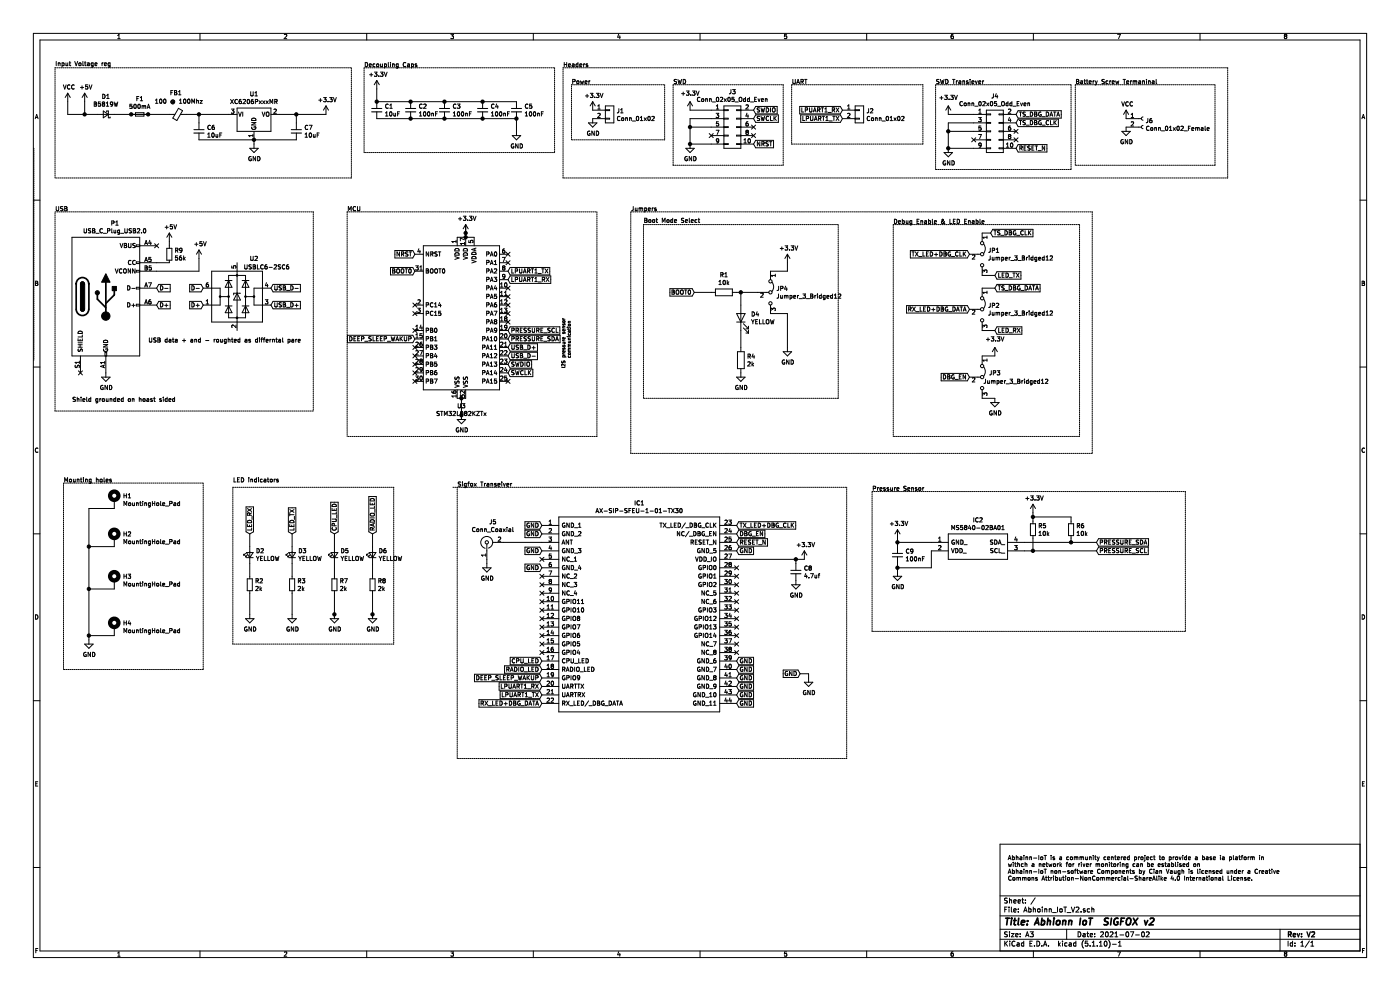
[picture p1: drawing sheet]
EESchema Schematic File Version 4
EELAYER 30 0
EELAYER END
$Descr A3 16535 11693
encoding utf-8
Sheet 1 1
Title "Abhionn IoT  SIGFOX v2"
Date "2021-07-02"
Rev "V2"
Comp ""
Comment1 ""
Comment2 ""
Comment3 ""
Comment4 ""
$EndDescr
Text GLabel 8200 3450 0    50   Input ~ 0
BOOT0
Wire Wire Line
	8700 3450 8750 3450
Wire Wire Line
	8200 3450 8400 3450
Wire Wire Line
	8750 3600 8750 3450
Connection ~ 8750 3450
Wire Wire Line
	8750 4100 8750 3900
$Comp
L power:GND #PWR0104
U 1 1
P 9300 4100
F 0 "#PWR0104" H 9300 3850 50  0001 C CNN
F 1 "GND" H 9305 3927 50  0000 C CNN
F 2 "" H 9300 4100 50  0001 C CNN
F 3 "" H 9300 4100 50  0001 C CNN
	1    9300 4100
	1    0    0    -1  
$EndComp
$Comp
L power:GND #PWR0105
U 1 1
P 8750 4400
F 0 "#PWR0105" H 8750 4150 50  0001 C CNN
F 1 "GND" H 8755 4227 50  0000 C CNN
F 2 "" H 8750 4400 50  0001 C CNN
F 3 "" H 8750 4400 50  0001 C CNN
	1    8750 4400
	1    0    0    -1  
$EndComp
$Comp
L power:+3.3V #PWR0106
U 1 1
P 9300 3100
F 0 "#PWR0106" H 9300 2950 50  0001 C CNN
F 1 "+3.3V" H 9315 3273 50  0000 C CNN
F 2 "" H 9300 3100 50  0001 C CNN
F 3 "" H 9300 3100 50  0001 C CNN
	1    9300 3100
	1    0    0    -1  
$EndComp
Wire Wire Line
	9100 3200 9300 3200
Wire Wire Line
	9300 3200 9300 3100
Wire Wire Line
	9300 3700 9300 4100
Wire Notes Line
	7600 2650 9900 2650
Wire Notes Line
	9900 2650 9900 4700
Wire Notes Line
	9900 4700 7600 4700
Wire Notes Line
	7600 4700 7600 2650
Text Notes 7600 2800 0    50   ~ 0
Boot Mode Select \n\n \n
$Comp
L power:GND #PWR0113
U 1 1
P 1050 7550
F 0 "#PWR0113" H 1050 7300 50  0001 C CNN
F 1 "GND" H 1055 7377 50  0000 C CNN
F 2 "" H 1050 7550 50  0001 C CNN
F 3 "" H 1050 7550 50  0001 C CNN
	1    1050 7550
	1    0    0    -1  
$EndComp
Wire Wire Line
	1350 6000 1050 6000
Wire Wire Line
	1050 6000 1050 6450
Wire Wire Line
	1350 6450 1050 6450
Connection ~ 1050 6450
Wire Wire Line
	1050 6450 1050 6950
Wire Wire Line
	1350 6950 1050 6950
Connection ~ 1050 6950
Wire Wire Line
	1050 6950 1050 7500
Wire Wire Line
	1350 7500 1050 7500
Connection ~ 1050 7500
Wire Wire Line
	1050 7500 1050 7550
Wire Notes Line
	2400 5700 2400 7900
Wire Notes Line
	2400 7900 750  7900
Wire Notes Line
	750  7900 750  5700
Wire Notes Line
	750  5700 2400 5700
Text Notes 750  5700 0    50   ~ 0
Mounting holes \n
Text GLabel 12950 6500 2    50   Input ~ 0
PRESSURE_SCL
Text GLabel 12950 6400 2    50   Input ~ 0
PRESSURE_SDA
$Comp
L power:+3.3V #PWR0116
U 1 1
P 10600 6350
F 0 "#PWR0116" H 10600 6200 50  0001 C CNN
F 1 "+3.3V" H 10615 6523 50  0000 C CNN
F 2 "" H 10600 6350 50  0001 C CNN
F 3 "" H 10600 6350 50  0001 C CNN
	1    10600 6350
	1    0    0    -1  
$EndComp
$Comp
L power:GND #PWR0117
U 1 1
P 10600 6750
F 0 "#PWR0117" H 10600 6500 50  0001 C CNN
F 1 "GND" H 10605 6577 50  0000 C CNN
F 2 "" H 10600 6750 50  0001 C CNN
F 3 "" H 10600 6750 50  0001 C CNN
	1    10600 6750
	1    0    0    -1  
$EndComp
Wire Wire Line
	11000 6400 10600 6400
Wire Wire Line
	10600 6400 10600 6450
Wire Wire Line
	10600 6350 10600 6400
Connection ~ 10600 6400
Wire Wire Line
	10600 6650 10600 6700
Wire Wire Line
	11000 6500 11000 6700
Wire Wire Line
	11000 6700 10600 6700
Connection ~ 10600 6700
Wire Wire Line
	10600 6700 10600 6750
$Comp
L power:+3.3V #PWR0118
U 1 1
P 12200 6050
F 0 "#PWR0118" H 12200 5900 50  0001 C CNN
F 1 "+3.3V" H 12215 6223 50  0000 C CNN
F 2 "" H 12200 6050 50  0001 C CNN
F 3 "" H 12200 6050 50  0001 C CNN
	1    12200 6050
	1    0    0    -1  
$EndComp
Wire Wire Line
	12950 6500 12200 6500
Wire Wire Line
	12950 6400 12650 6400
Wire Wire Line
	12200 6150 12200 6100
Wire Wire Line
	12650 6150 12650 6100
Wire Wire Line
	12650 6100 12200 6100
Connection ~ 12200 6100
Wire Wire Line
	12200 6100 12200 6050
Wire Wire Line
	12200 6500 12200 6350
Connection ~ 12200 6500
Wire Wire Line
	12200 6500 12100 6500
Wire Wire Line
	12650 6400 12650 6350
Connection ~ 12650 6400
Wire Wire Line
	12650 6400 12100 6400
Text Notes 10550 2650 0    50   ~ 0
Debug Enable & LED Enable \n
$Comp
L power:+3.3V #PWR0121
U 1 1
P 11200 1350
F 0 "#PWR0121" H 11200 1200 50  0001 C CNN
F 1 "+3.3V" H 11200 1550 50  0000 C CNN
F 2 "" H 11200 1350 50  0001 C CNN
F 3 "" H 11200 1350 50  0001 C CNN
	1    11200 1350
	1    0    0    -1  
$EndComp
Text GLabel 11450 3000 0    50   Input ~ 0
TX_LED+DBG_CLK
Text GLabel 11450 3650 0    50   Input ~ 0
RX_LED+DBG_DATA
Wire Wire Line
	11500 1450 11200 1450
Wire Wire Line
	11500 1350 11200 1350
Text GLabel 11700 2750 2    50   Input ~ 0
TS_DBG_CLK
Text GLabel 12000 1450 2    50   Input ~ 0
TS_DBG_CLK
Text GLabel 11750 3400 2    50   Input ~ 0
TS_DBG_DATA
Text GLabel 12000 1350 2    50   Input ~ 0
TS_DBG_DATA
Text GLabel 11750 3900 2    50   Input ~ 0
LED_RX
$Comp
L power:GND #PWR0124
U 1 1
P 2950 7250
F 0 "#PWR0124" H 2950 7000 50  0001 C CNN
F 1 "GND" H 2955 7077 50  0000 C CNN
F 2 "" H 2950 7250 50  0001 C CNN
F 3 "" H 2950 7250 50  0001 C CNN
	1    2950 7250
	1    0    0    -1  
$EndComp
$Comp
L power:GND #PWR0125
U 1 1
P 3450 7250
F 0 "#PWR0125" H 3450 7000 50  0001 C CNN
F 1 "GND" H 3455 7077 50  0000 C CNN
F 2 "" H 3450 7250 50  0001 C CNN
F 3 "" H 3450 7250 50  0001 C CNN
	1    3450 7250
	1    0    0    -1  
$EndComp
Text GLabel 11750 3250 2    50   Input ~ 0
LED_TX
Text GLabel 2950 6300 1    50   Input ~ 0
LED_RX
Wire Wire Line
	2950 6300 2950 6450
Wire Wire Line
	2950 6650 2950 6800
Wire Wire Line
	2950 7000 2950 7250
Wire Wire Line
	3450 7000 3450 7250
Wire Wire Line
	3450 6300 3450 6450
Wire Wire Line
	3450 6650 3450 6800
Text GLabel 3950 6300 1    50   Input ~ 0
CPU_LED
Text GLabel 4400 6300 1    50   Input ~ 0
RADIO_LED
$Comp
L power:GND #PWR0126
U 1 1
P 3950 7250
F 0 "#PWR0126" H 3950 7000 50  0001 C CNN
F 1 "GND" H 3955 7077 50  0000 C CNN
F 2 "" H 3950 7250 50  0001 C CNN
F 3 "" H 3950 7250 50  0001 C CNN
	1    3950 7250
	1    0    0    -1  
$EndComp
$Comp
L power:GND #PWR0127
U 1 1
P 4400 7250
F 0 "#PWR0127" H 4400 7000 50  0001 C CNN
F 1 "GND" H 4405 7077 50  0000 C CNN
F 2 "" H 4400 7250 50  0001 C CNN
F 3 "" H 4400 7250 50  0001 C CNN
	1    4400 7250
	1    0    0    -1  
$EndComp
Wire Wire Line
	3950 6300 3950 6450
Wire Wire Line
	3950 6650 3950 6800
Wire Wire Line
	3950 7000 3950 7250
Wire Wire Line
	4400 7000 4400 7250
Wire Wire Line
	4400 6650 4400 6800
Wire Wire Line
	4400 6300 4400 6450
Connection ~ 3950 7250
Wire Wire Line
	3950 7250 3950 7300
Connection ~ 4400 7250
Wire Wire Line
	4400 7250 4400 7300
Text GLabel 3450 6300 1    50   Input ~ 0
LED_TX
$Comp
L power:VCC #PWR0128
U 1 1
P 13300 1400
F 0 "#PWR0128" H 13300 1250 50  0001 C CNN
F 1 "VCC" H 13315 1573 50  0000 C CNN
F 2 "" H 13300 1400 50  0001 C CNN
F 3 "" H 13300 1400 50  0001 C CNN
	1    13300 1400
	1    0    0    -1  
$EndComp
$Comp
L power:GND #PWR0129
U 1 1
P 13300 1500
F 0 "#PWR0129" H 13300 1250 50  0001 C CNN
F 1 "GND" H 13305 1327 50  0000 C CNN
F 2 "" H 13300 1500 50  0001 C CNN
F 3 "" H 13300 1500 50  0001 C CNN
	1    13300 1500
	1    0    0    -1  
$EndComp
Wire Notes Line
	4650 7600 2750 7600
Wire Notes Line
	2750 7600 2750 5750
Wire Notes Line
	11050 1000 12650 1000
Wire Notes Line
	12650 2000 11050 2000
Wire Notes Line
	14350 1000 14350 1950
Wire Notes Line
	14350 1950 12700 1950
Wire Notes Line
	12700 1950 12700 1000
Wire Notes Line
	12700 1000 14350 1000
Text Notes 11050 1000 0    50   ~ 0
SWD Transiever\n
Text Notes 11900 10400 0    50   ~ 0
\nAbhainn-IoT is a community centered project to provide a base ia platform in\nwithch a network for river monitoring can be establised on \nAbhainn-IoT non-software Components by Cian Vaugh is licensed under a Creative \nCommons Attribution-NonCommercial-ShareAlike 4.0 International License.
Text GLabel 11450 4450 0    50   Input ~ 0
DBG_EN
$Comp
L power:GND #PWR0122
U 1 1
P 11750 4700
F 0 "#PWR0122" H 11750 4450 50  0001 C CNN
F 1 "GND" H 11755 4527 50  0000 C CNN
F 2 "" H 11750 4700 50  0001 C CNN
F 3 "" H 11750 4700 50  0001 C CNN
	1    11750 4700
	1    0    0    -1  
$EndComp
$Comp
L power:+3.3V #PWR0123
U 1 1
P 11750 4200
F 0 "#PWR0123" H 11750 4050 50  0001 C CNN
F 1 "+3.3V" H 11750 4400 50  0000 C CNN
F 2 "" H 11750 4200 50  0001 C CNN
F 3 "" H 11750 4200 50  0001 C CNN
	1    11750 4200
	1    0    0    -1  
$EndComp
Wire Wire Line
	11600 4200 11750 4200
Wire Wire Line
	11600 4700 11750 4700
Wire Wire Line
	11600 3900 11750 3900
Wire Wire Line
	11600 3400 11750 3400
Wire Wire Line
	11600 3250 11750 3250
$Comp
L Jumper:Jumper_3_Bridged12 JP3
U 1 1
P 11600 4450
F 0 "JP3" V 11550 4600 50  0000 C CNN
F 1 "Jumper_3_Bridged12" V 11650 4850 50  0000 C CNN
F 2 "Connector_PinSocket_2.00mm:PinSocket_1x03_P2.00mm_Vertical" H 11600 4450 50  0001 C CNN
F 3 "~" H 11600 4450 50  0001 C CNN
	1    11600 4450
	0    1    1    0   
$EndComp
$Comp
L Jumper:Jumper_3_Bridged12 JP2
U 1 1
P 11600 3650
F 0 "JP2" V 11554 3717 50  0000 L CNN
F 1 "Jumper_3_Bridged12" V 11645 3717 50  0000 L CNN
F 2 "Connector_PinSocket_2.00mm:PinSocket_1x03_P2.00mm_Vertical" H 11600 3650 50  0001 C CNN
F 3 "~" H 11600 3650 50  0001 C CNN
	1    11600 3650
	0    1    1    0   
$EndComp
$Comp
L Jumper:Jumper_3_Bridged12 JP1
U 1 1
P 11600 3000
F 0 "JP1" V 11554 3067 50  0000 L CNN
F 1 "Jumper_3_Bridged12" V 11645 3067 50  0000 L CNN
F 2 "Connector_PinSocket_2.00mm:PinSocket_1x03_P2.00mm_Vertical" H 11600 3000 50  0001 C CNN
F 3 "~" H 11600 3000 50  0001 C CNN
	1    11600 3000
	0    1    1    0   
$EndComp
$Comp
L Connector:Conn_01x02_Female J6
U 1 1
P 13500 1400
F 0 "J6" H 13528 1376 50  0000 L CNN
F 1 "Conn_01x02_Female" H 13528 1285 50  0000 L CNN
F 2 "TerminalBlock_Phoenix:TerminalBlock_Phoenix_MKDS-1,5-2_1x02_P5.00mm_Horizontal" H 13500 1400 50  0001 C CNN
F 3 "~" H 13500 1400 50  0001 C CNN
	1    13500 1400
	1    0    0    -1  
$EndComp
$Comp
L Device:LED_Small D6
U 1 1
P 4400 6550
F 0 "D6" V 4446 6480 50  0000 R CNN
F 1 "YELLOW" V 4355 6480 50  0000 R CNN
F 2 "LED_SMD:LED_0805_2012Metric_Castellated" V 4400 6550 50  0001 C CNN
F 3 "~" V 4400 6550 50  0001 C CNN
F 4 "C2296" H 4400 6550 50  0001 C CNN "LCSC Part #"
	1    4400 6550
	0    -1   -1   0   
$EndComp
$Comp
L Device:R_Small R8
U 1 1
P 4400 6900
F 0 "R8" H 4459 6946 50  0000 L CNN
F 1 "2k" H 4459 6855 50  0000 L CNN
F 2 "Resistor_SMD:R_0805_2012Metric_Pad1.20x1.40mm_HandSolder" H 4400 6900 50  0001 C CNN
F 3 "~" H 4400 6900 50  0001 C CNN
F 4 "C17604" H 4400 6900 50  0001 C CNN "LCSC Part #"
	1    4400 6900
	1    0    0    -1  
$EndComp
$Comp
L Device:R_Small R7
U 1 1
P 3950 6900
F 0 "R7" H 4009 6946 50  0000 L CNN
F 1 "2k" H 4009 6855 50  0000 L CNN
F 2 "Resistor_SMD:R_0805_2012Metric_Pad1.20x1.40mm_HandSolder" H 3950 6900 50  0001 C CNN
F 3 "~" H 3950 6900 50  0001 C CNN
F 4 "C17604" H 3950 6900 50  0001 C CNN "LCSC Part #"
	1    3950 6900
	1    0    0    -1  
$EndComp
$Comp
L Device:LED_Small D5
U 1 1
P 3950 6550
F 0 "D5" V 3996 6480 50  0000 R CNN
F 1 "YELLOW" V 3905 6480 50  0000 R CNN
F 2 "LED_SMD:LED_0805_2012Metric_Castellated" V 3950 6550 50  0001 C CNN
F 3 "~" V 3950 6550 50  0001 C CNN
F 4 "C2296" H 3950 6550 50  0001 C CNN "LCSC Part #"
	1    3950 6550
	0    -1   -1   0   
$EndComp
$Comp
L Device:LED_Small D3
U 1 1
P 3450 6550
F 0 "D3" V 3496 6480 50  0000 R CNN
F 1 "YELLOW" V 3405 6480 50  0000 R CNN
F 2 "LED_SMD:LED_0805_2012Metric_Castellated" V 3450 6550 50  0001 C CNN
F 3 "~" V 3450 6550 50  0001 C CNN
F 4 "C2296" H 3450 6550 50  0001 C CNN "LCSC Part #"
	1    3450 6550
	0    -1   -1   0   
$EndComp
$Comp
L Device:R_Small R3
U 1 1
P 3450 6900
F 0 "R3" H 3509 6946 50  0000 L CNN
F 1 "2k" H 3509 6855 50  0000 L CNN
F 2 "Resistor_SMD:R_0805_2012Metric_Pad1.20x1.40mm_HandSolder" H 3450 6900 50  0001 C CNN
F 3 "~" H 3450 6900 50  0001 C CNN
F 4 "C17604" H 3450 6900 50  0001 C CNN "LCSC Part #"
	1    3450 6900
	1    0    0    -1  
$EndComp
$Comp
L Device:R_Small R2
U 1 1
P 2950 6900
F 0 "R2" H 3009 6946 50  0000 L CNN
F 1 "2k" H 3009 6855 50  0000 L CNN
F 2 "Resistor_SMD:R_0805_2012Metric_Pad1.20x1.40mm_HandSolder" H 2950 6900 50  0001 C CNN
F 3 "~" H 2950 6900 50  0001 C CNN
F 4 "C17604" H 2950 6900 50  0001 C CNN "LCSC Part #"
	1    2950 6900
	1    0    0    -1  
$EndComp
$Comp
L Device:LED_Small D2
U 1 1
P 2950 6550
F 0 "D2" V 2996 6480 50  0000 R CNN
F 1 "YELLOW" V 2905 6480 50  0000 R CNN
F 2 "LED_SMD:LED_0805_2012Metric_Castellated" V 2950 6550 50  0001 C CNN
F 3 "~" V 2950 6550 50  0001 C CNN
F 4 "C2296" H 2950 6550 50  0001 C CNN "LCSC Part #"
	1    2950 6550
	0    -1   -1   0   
$EndComp
$Comp
L Device:R_Small R6
U 1 1
P 12650 6250
F 0 "R6" H 12709 6296 50  0000 L CNN
F 1 "10k" H 12709 6205 50  0000 L CNN
F 2 "Resistor_SMD:R_0805_2012Metric_Pad1.20x1.40mm_HandSolder" H 12650 6250 50  0001 C CNN
F 3 "~" H 12650 6250 50  0001 C CNN
F 4 "C17414" H 12650 6250 50  0001 C CNN "LCSC Part #"
	1    12650 6250
	1    0    0    -1  
$EndComp
$Comp
L Device:R_Small R5
U 1 1
P 12200 6250
F 0 "R5" H 12259 6296 50  0000 L CNN
F 1 "10k" H 12259 6205 50  0000 L CNN
F 2 "Resistor_SMD:R_0805_2012Metric_Pad1.20x1.40mm_HandSolder" H 12200 6250 50  0001 C CNN
F 3 "~" H 12200 6250 50  0001 C CNN
F 4 "C17414" H 12200 6250 50  0001 C CNN "LCSC Part #"
	1    12200 6250
	1    0    0    -1  
$EndComp
$Comp
L Device:C_Small C9
U 1 1
P 10600 6550
F 0 "C9" H 10692 6596 50  0000 L CNN
F 1 "100nF" H 10692 6505 50  0000 L CNN
F 2 "Capacitor_SMD:C_0603_1608Metric_Pad1.08x0.95mm_HandSolder" H 10600 6550 50  0001 C CNN
F 3 "~" H 10600 6550 50  0001 C CNN
F 4 "C14663" H 10600 6550 50  0001 C CNN "LCSC Part #"
	1    10600 6550
	1    0    0    -1  
$EndComp
$Comp
L Abhoinn_IoT_V2-rescue:MS5840-02BA01-SamacSys_Parts IC2
U 1 1
P 11000 6400
F 0 "IC2" H 11550 6665 50  0000 C CNN
F 1 "MS5840-02BA01" H 11550 6574 50  0000 C CNN
F 2 "SamacSys_Parts:MS584002BA01" H 11950 6500 50  0001 L CNN
F 3 "" H 11950 6400 50  0001 L CNN
F 4 "Board Mount Pressure Sensors LP PRESS SENSOR T&R" H 11950 6300 50  0001 L CNN "Description"
F 5 "1.7" H 11950 6200 50  0001 L CNN "Height"
F 6 "824-MS5840-02BA01" H 11950 6100 50  0001 L CNN "Mouser Part Number"
F 7 "https://www.mouser.co.uk/ProductDetail/Measurement-Specialties/MS5840-02BA01?qs=gZXFycFWdAN7%252BD1H1Y3uGA%3D%3D" H 11950 6000 50  0001 L CNN "Mouser Price/Stock"
F 8 "TE Connectivity" H 11950 5900 50  0001 L CNN "Manufacturer_Name"
F 9 "MS5840-02BA01" H 11950 5800 50  0001 L CNN "Manufacturer_Part_Number"
	1    11000 6400
	1    0    0    -1  
$EndComp
$Comp
L Mechanical:MountingHole_Pad H4
U 1 1
P 1350 7400
F 0 "H4" H 1450 7449 50  0000 L CNN
F 1 "MountingHole_Pad" H 1450 7358 50  0000 L CNN
F 2 "MountingHole:MountingHole_3.2mm_M3_Pad_Via" H 1350 7400 50  0001 C CNN
F 3 "~" H 1350 7400 50  0001 C CNN
	1    1350 7400
	1    0    0    -1  
$EndComp
$Comp
L Mechanical:MountingHole_Pad H3
U 1 1
P 1350 6850
F 0 "H3" H 1450 6899 50  0000 L CNN
F 1 "MountingHole_Pad" H 1450 6808 50  0000 L CNN
F 2 "MountingHole:MountingHole_3.2mm_M3_Pad_Via" H 1350 6850 50  0001 C CNN
F 3 "~" H 1350 6850 50  0001 C CNN
	1    1350 6850
	1    0    0    -1  
$EndComp
$Comp
L Mechanical:MountingHole_Pad H2
U 1 1
P 1350 6350
F 0 "H2" H 1450 6399 50  0000 L CNN
F 1 "MountingHole_Pad" H 1450 6308 50  0000 L CNN
F 2 "MountingHole:MountingHole_3.2mm_M3_Pad_Via" H 1350 6350 50  0001 C CNN
F 3 "~" H 1350 6350 50  0001 C CNN
	1    1350 6350
	1    0    0    -1  
$EndComp
$Comp
L Mechanical:MountingHole_Pad H1
U 1 1
P 1350 5900
F 0 "H1" H 1450 5949 50  0000 L CNN
F 1 "MountingHole_Pad" H 1450 5858 50  0000 L CNN
F 2 "MountingHole:MountingHole_3.2mm_M3_Pad_Via" H 1350 5900 50  0001 C CNN
F 3 "~" H 1350 5900 50  0001 C CNN
	1    1350 5900
	1    0    0    -1  
$EndComp
$Comp
L Device:LED D4
U 1 1
P 8750 3750
F 0 "D4" V 8789 3632 50  0000 R CNN
F 1 "YELLOW" V 8698 3632 50  0000 R CNN
F 2 "LED_SMD:LED_0805_2012Metric_Castellated" H 8750 3750 50  0001 C CNN
F 3 "~" H 8750 3750 50  0001 C CNN
F 4 "C2296" H 8750 3750 50  0001 C CNN "LCSC Part #"
	1    8750 3750
	0    -1   -1   0   
$EndComp
$Comp
L Device:R R4
U 1 1
P 8750 4250
F 0 "R4" H 8820 4296 50  0000 L CNN
F 1 "2k" H 8820 4205 50  0000 L CNN
F 2 "Resistor_SMD:R_0805_2012Metric_Pad1.20x1.40mm_HandSolder" V 8680 4250 50  0001 C CNN
F 3 "~" H 8750 4250 50  0001 C CNN
F 4 "C17604" H 8750 4250 50  0001 C CNN "LCSC Part #"
	1    8750 4250
	1    0    0    -1  
$EndComp
$Comp
L Device:R R1
U 1 1
P 8550 3450
F 0 "R1" V 8343 3450 50  0000 C CNN
F 1 "10k" V 8434 3450 50  0000 C CNN
F 2 "Resistor_SMD:R_0805_2012Metric_Pad1.20x1.40mm_HandSolder" V 8480 3450 50  0001 C CNN
F 3 "~" H 8550 3450 50  0001 C CNN
F 4 "C17414" H 8550 3450 50  0001 C CNN "LCSC Part #"
	1    8550 3450
	0    1    1    0   
$EndComp
Wire Wire Line
	11600 2750 11700 2750
$Comp
L Jumper:Jumper_3_Bridged12 JP4
U 1 1
P 9100 3450
F 0 "JP4" V 9054 3517 50  0000 L CNN
F 1 "Jumper_3_Bridged12" V 9145 3517 50  0000 L CNN
F 2 "Connector_PinSocket_2.00mm:PinSocket_1x03_P2.00mm_Vertical" H 9100 3450 50  0001 C CNN
F 3 "~" H 9100 3450 50  0001 C CNN
	1    9100 3450
	0    1    1    0   
$EndComp
Wire Wire Line
	8750 3450 8950 3450
Wire Wire Line
	9100 3700 9300 3700
$Comp
L Connector_Generic:Conn_02x05_Odd_Even J4
U 1 1
P 11700 1550
F 0 "J4" H 11750 1967 50  0000 C CNN
F 1 "Conn_02x05_Odd_Even" H 11750 1876 50  0000 C CNN
F 2 "Connector_PinSocket_2.00mm:PinSocket_2x05_P2.00mm_Vertical" H 11700 1550 50  0001 C CNN
F 3 "~" H 11700 1550 50  0001 C CNN
	1    11700 1550
	1    0    0    -1  
$EndComp
Wire Notes Line
	11050 2000 11050 1000
Wire Notes Line
	12650 1000 12650 2000
Connection ~ 11200 1750
$Comp
L power:GND #PWR0132
U 1 1
P 11200 1750
F 0 "#PWR0132" H 11200 1500 50  0001 C CNN
F 1 "GND" H 11205 1577 50  0000 C CNN
F 2 "" H 11200 1750 50  0001 C CNN
F 3 "" H 11200 1750 50  0001 C CNN
	1    11200 1750
	1    0    0    -1  
$EndComp
NoConn ~ 11500 1650
Wire Wire Line
	11500 1750 11200 1750
Wire Wire Line
	11200 1550 11200 1750
Connection ~ 11200 1550
Wire Wire Line
	11500 1550 11200 1550
Wire Wire Line
	11200 1450 11200 1550
NoConn ~ 12000 1650
NoConn ~ 12000 1550
Text GLabel 12000 1750 2    50   Input ~ 0
RESET_N
Text Notes 2750 5700 0    50   ~ 0
LED indicators\n
$Comp
L Connector_Generic:Conn_01x02 J1
U 1 1
P 7200 1300
F 0 "J1" H 7280 1292 50  0000 L CNN
F 1 "Conn_01x02" H 7280 1201 50  0000 L CNN
F 2 "Connector_PinSocket_2.00mm:PinSocket_1x02_P2.00mm_Vertical" H 7200 1300 50  0001 C CNN
F 3 "~" H 7200 1300 50  0001 C CNN
	1    7200 1300
	1    0    0    -1  
$EndComp
$Comp
L Connector_Generic:Conn_02x05_Odd_Even J3
U 1 1
P 8600 1500
F 0 "J3" H 8650 1917 50  0000 C CNN
F 1 "Conn_02x05_Odd_Even" H 8650 1826 50  0000 C CNN
F 2 "Connector_PinSocket_2.00mm:PinSocket_2x05_P2.00mm_Vertical" H 8600 1500 50  0001 C CNN
F 3 "~" H 8600 1500 50  0001 C CNN
	1    8600 1500
	1    0    0    -1  
$EndComp
$Comp
L Connector_Generic:Conn_01x02 J2
U 1 1
P 10150 1300
F 0 "J2" H 10230 1292 50  0000 L CNN
F 1 "Conn_01x02" H 10230 1201 50  0000 L CNN
F 2 "Connector_PinSocket_2.00mm:PinSocket_1x02_P2.00mm_Vertical" H 10150 1300 50  0001 C CNN
F 3 "~" H 10150 1300 50  0001 C CNN
	1    10150 1300
	1    0    0    -1  
$EndComp
Wire Notes Line
	2750 5750 4650 5750
Wire Notes Line
	4650 5750 4650 7600
Wire Notes Line
	7950 1950 9250 1950
Wire Notes Line
	7950 1950 7950 1000
Wire Notes Line
	9250 1000 9250 1950
Text Notes 6650 800  0    50   ~ 0
Headers\n
Text Notes 9350 1000 0    50   ~ 0
UART\n
Wire Notes Line
	10900 1000 9350 1000
Wire Notes Line
	10900 1700 10900 1000
Wire Notes Line
	9350 1700 10900 1700
Wire Notes Line
	9350 1000 9350 1700
Text GLabel 9950 1300 0    50   Input ~ 0
LPUART1_RX
Text GLabel 9950 1400 0    50   Input ~ 0
LPUART1_TX
Text Notes 7950 1000 0    50   ~ 0
SWD\n
Wire Notes Line
	7950 1000 9250 1000
NoConn ~ 8900 1500
NoConn ~ 8900 1600
Text GLabel 8900 1700 2    50   Input ~ 0
NRST
Text GLabel 8900 1400 2    50   Input ~ 0
SWCLK
Text GLabel 8900 1300 2    50   Input ~ 0
SWDIO
Wire Wire Line
	8400 1300 8150 1300
NoConn ~ 8400 1600
Connection ~ 8150 1500
Wire Wire Line
	8150 1400 8150 1500
Wire Wire Line
	8400 1400 8150 1400
Connection ~ 8150 1700
Wire Wire Line
	8150 1500 8150 1700
Wire Wire Line
	8400 1500 8150 1500
Wire Wire Line
	8150 1700 8400 1700
$Comp
L power:GND #PWR0112
U 1 1
P 8150 1700
F 0 "#PWR0112" H 8150 1450 50  0001 C CNN
F 1 "GND" H 8155 1527 50  0000 C CNN
F 2 "" H 8150 1700 50  0001 C CNN
F 3 "" H 8150 1700 50  0001 C CNN
	1    8150 1700
	1    0    0    -1  
$EndComp
$Comp
L power:+3.3V #PWR0111
U 1 1
P 8150 1300
F 0 "#PWR0111" H 8150 1150 50  0001 C CNN
F 1 "+3.3V" H 8150 1500 50  0000 C CNN
F 2 "" H 8150 1300 50  0001 C CNN
F 3 "" H 8150 1300 50  0001 C CNN
	1    8150 1300
	1    0    0    -1  
$EndComp
Text Notes 6750 1000 0    50   ~ 0
Power\n
Wire Notes Line
	6750 1650 6750 1000
Wire Notes Line
	7850 1650 6750 1650
Wire Notes Line
	7850 1000 7850 1650
Wire Notes Line
	6750 1000 7850 1000
$Comp
L power:GND #PWR0108
U 1 1
P 7000 1400
F 0 "#PWR0108" H 7000 1150 50  0001 C CNN
F 1 "GND" H 7005 1227 50  0000 C CNN
F 2 "" H 7000 1400 50  0001 C CNN
F 3 "" H 7000 1400 50  0001 C CNN
	1    7000 1400
	1    0    0    -1  
$EndComp
$Comp
L power:+3.3V #PWR0107
U 1 1
P 7000 1300
F 0 "#PWR0107" H 7000 1150 50  0001 C CNN
F 1 "+3.3V" H 7015 1473 50  0000 C CNN
F 2 "" H 7000 1300 50  0001 C CNN
F 3 "" H 7000 1300 50  0001 C CNN
	1    7000 1300
	1    0    0    -1  
$EndComp
$Comp
L Device:C_Small C1
U 1 1
P 4450 1300
F 0 "C1" H 4542 1346 50  0000 L CNN
F 1 "10uF" H 4542 1255 50  0000 L CNN
F 2 "Resistor_SMD:R_0603_1608Metric_Pad0.98x0.95mm_HandSolder" H 4450 1300 50  0001 C CNN
F 3 "~" H 4450 1300 50  0001 C CNN
F 4 "C19702" H 4450 1300 50  0001 C CNN "LCSC Part #"
	1    4450 1300
	1    0    0    -1  
$EndComp
$Comp
L Device:C_Small C5
U 1 1
P 6100 1300
F 0 "C5" H 6192 1346 50  0000 L CNN
F 1 "100nF" H 6192 1255 50  0000 L CNN
F 2 "Capacitor_SMD:C_0603_1608Metric_Pad1.08x0.95mm_HandSolder" H 6100 1300 50  0001 C CNN
F 3 "~" H 6100 1300 50  0001 C CNN
F 4 "C14663" H 6100 1300 50  0001 C CNN "LCSC Part #"
	1    6100 1300
	1    0    0    -1  
$EndComp
$Comp
L Device:C_Small C4
U 1 1
P 5700 1300
F 0 "C4" H 5792 1346 50  0000 L CNN
F 1 "100nF" H 5792 1255 50  0000 L CNN
F 2 "Capacitor_SMD:C_0603_1608Metric_Pad1.08x0.95mm_HandSolder" H 5700 1300 50  0001 C CNN
F 3 "~" H 5700 1300 50  0001 C CNN
F 4 "C14663" H 5700 1300 50  0001 C CNN "LCSC Part #"
	1    5700 1300
	1    0    0    -1  
$EndComp
$Comp
L Device:C_Small C3
U 1 1
P 5250 1300
F 0 "C3" H 5342 1346 50  0000 L CNN
F 1 "100nF" H 5342 1255 50  0000 L CNN
F 2 "Capacitor_SMD:C_0603_1608Metric_Pad1.08x0.95mm_HandSolder" H 5250 1300 50  0001 C CNN
F 3 "~" H 5250 1300 50  0001 C CNN
F 4 "C14663" H 5250 1300 50  0001 C CNN "LCSC Part #"
	1    5250 1300
	1    0    0    -1  
$EndComp
$Comp
L Device:C_Small C2
U 1 1
P 4850 1300
F 0 "C2" H 4942 1346 50  0000 L CNN
F 1 "100nF" H 4942 1255 50  0000 L CNN
F 2 "Capacitor_SMD:C_0603_1608Metric_Pad1.08x0.95mm_HandSolder" H 4850 1300 50  0001 C CNN
F 3 "~" H 4850 1300 50  0001 C CNN
F 4 "C14663" H 4850 1300 50  0001 C CNN "LCSC Part #"
	1    4850 1300
	1    0    0    -1  
$EndComp
Text Notes 4300 800  0    50   ~ 0
Decoupling Caps\n
Wire Wire Line
	6100 1200 5700 1200
Connection ~ 4850 1200
Connection ~ 5250 1200
Wire Wire Line
	5250 1200 4850 1200
Connection ~ 5700 1200
Wire Wire Line
	5700 1200 5250 1200
Wire Wire Line
	4450 1400 4850 1400
Connection ~ 4850 1400
Wire Wire Line
	4850 1400 5250 1400
Connection ~ 5250 1400
Wire Wire Line
	5250 1400 5700 1400
Connection ~ 5700 1400
Wire Wire Line
	5700 1400 6100 1400
Wire Wire Line
	4850 1200 4450 1200
$Comp
L power:+3.3V #PWR0110
U 1 1
P 4450 1050
F 0 "#PWR0110" H 4450 900 50  0001 C CNN
F 1 "+3.3V" H 4465 1223 50  0000 C CNN
F 2 "" H 4450 1050 50  0001 C CNN
F 3 "" H 4450 1050 50  0001 C CNN
	1    4450 1050
	1    0    0    -1  
$EndComp
$Comp
L power:GND #PWR0109
U 1 1
P 6100 1550
F 0 "#PWR0109" H 6100 1300 50  0001 C CNN
F 1 "GND" H 6105 1377 50  0000 C CNN
F 2 "" H 6100 1550 50  0001 C CNN
F 3 "" H 6100 1550 50  0001 C CNN
	1    6100 1550
	1    0    0    -1  
$EndComp
Wire Wire Line
	6100 1550 6100 1400
Connection ~ 6100 1400
Connection ~ 4450 1200
Wire Wire Line
	4450 1200 4450 1050
Wire Notes Line
	4300 800  6550 800 
Wire Notes Line
	6550 800  6550 1800
Wire Notes Line
	6550 1800 4300 1800
Wire Notes Line
	4300 1800 4300 800 
$Comp
L Regulator_Linear:XC6206PxxxMR U1
U 1 1
P 3000 1350
F 0 "U1" H 3000 1592 50  0000 C CNN
F 1 "XC6206PxxxMR" H 3000 1501 50  0000 C CNN
F 2 "Package_TO_SOT_SMD:SOT-23" H 3000 1575 50  0001 C CIN
F 3 "https://www.torexsemi.com/file/xc6206/XC6206.pdf" H 3000 1350 50  0001 C CNN
F 4 "SOT-23-3L" H 3000 1350 50  0001 C CNN "LCSC Part #"
	1    3000 1350
	1    0    0    -1  
$EndComp
$Comp
L Device:Ferrite_Bead_Small FB1
U 1 1
P 2100 1350
F 0 "FB1" V 2350 1300 50  0000 L CNN
F 1 "100 @ 100Mhz" V 2250 1050 50  0000 L CNN
F 2 "Inductor_SMD:L_0603_1608Metric_Pad1.05x0.95mm_HandSolder" V 2030 1350 50  0001 C CNN
F 3 "~" H 2100 1350 50  0001 C CNN
	1    2100 1350
	0    -1   -1   0   
$EndComp
$Comp
L Device:Fuse_Small F1
U 1 1
P 1650 1350
F 0 "F1" H 1650 1535 50  0000 C CNN
F 1 "500mA" H 1650 1444 50  0000 C CNN
F 2 "Fuse:Fuse_2010_5025Metric_Pad1.52x2.65mm_HandSolder" H 1650 1350 50  0001 C CNN
F 3 "~" H 1650 1350 50  0001 C CNN
	1    1650 1350
	1    0    0    -1  
$EndComp
$Comp
L Device:D_Schottky_Small D1
U 1 1
P 1250 1350
F 0 "D1" H 1250 1143 50  0000 C CNN
F 1 "B5819W" H 1250 1234 50  0000 C CNN
F 2 "Diode_SMD:D_SMA-SMB_Universal_Handsoldering" V 1250 1350 50  0001 C CNN
F 3 "~" V 1250 1350 50  0001 C CNN
F 4 "C8598" H 1250 1350 50  0001 C CNN "LCSC Part #"
	1    1250 1350
	-1   0    0    1   
$EndComp
$Comp
L Device:C_Small C6
U 1 1
P 2350 1550
F 0 "C6" H 2442 1596 50  0000 L CNN
F 1 "10uF" H 2442 1505 50  0000 L CNN
F 2 "Capacitor_SMD:C_0603_1608Metric_Pad1.08x0.95mm_HandSolder" H 2350 1550 50  0001 C CNN
F 3 "~" H 2350 1550 50  0001 C CNN
F 4 "C19702" H 2350 1550 50  0001 C CNN "LCSC Part #"
	1    2350 1550
	1    0    0    -1  
$EndComp
$Comp
L Device:C_Small C7
U 1 1
P 3500 1550
F 0 "C7" H 3592 1596 50  0000 L CNN
F 1 "10uF" H 3592 1505 50  0000 L CNN
F 2 "Capacitor_SMD:C_0603_1608Metric_Pad1.08x0.95mm_HandSolder" H 3500 1550 50  0001 C CNN
F 3 "~" H 3500 1550 50  0001 C CNN
F 4 "C19702" H 3500 1550 50  0001 C CNN "LCSC Part #"
	1    3500 1550
	1    0    0    -1  
$EndComp
Text Notes 650  950  0    50   ~ 0
Input Voltage reg \n\n\n
Wire Notes Line
	650  2100 650  800 
Wire Notes Line
	4150 2100 650  2100
Wire Notes Line
	4150 800  4150 2100
Wire Notes Line
	650  800  4150 800 
Connection ~ 3500 1350
Wire Wire Line
	3850 1350 3500 1350
$Comp
L power:+3.3V #PWR0103
U 1 1
P 3850 1350
F 0 "#PWR0103" H 3850 1200 50  0001 C CNN
F 1 "+3.3V" H 3865 1523 50  0000 C CNN
F 2 "" H 3850 1350 50  0001 C CNN
F 3 "" H 3850 1350 50  0001 C CNN
	1    3850 1350
	1    0    0    -1  
$EndComp
Wire Wire Line
	1000 1350 1150 1350
Wire Wire Line
	800  1200 800  1350
$Comp
L power:VCC #PWR0102
U 1 1
P 800 1200
F 0 "#PWR0102" H 800 1050 50  0001 C CNN
F 1 "VCC" H 815 1373 50  0000 C CNN
F 2 "" H 800 1200 50  0001 C CNN
F 3 "" H 800 1200 50  0001 C CNN
	1    800  1200
	1    0    0    -1  
$EndComp
Wire Wire Line
	3000 1700 3000 1650
$Comp
L power:GND #PWR0101
U 1 1
P 3000 1700
F 0 "#PWR0101" H 3000 1450 50  0001 C CNN
F 1 "GND" H 3005 1527 50  0000 C CNN
F 2 "" H 3000 1700 50  0001 C CNN
F 3 "" H 3000 1700 50  0001 C CNN
	1    3000 1700
	1    0    0    -1  
$EndComp
Wire Wire Line
	3000 1650 3500 1650
Connection ~ 3000 1650
Wire Wire Line
	2350 1650 3000 1650
Wire Wire Line
	2350 1350 2700 1350
Connection ~ 2350 1350
Wire Wire Line
	2350 1450 2350 1350
Wire Wire Line
	3500 1350 3500 1450
Wire Wire Line
	3300 1350 3500 1350
Wire Wire Line
	2200 1350 2350 1350
Wire Wire Line
	1750 1350 2000 1350
NoConn ~ 950  4400
Wire Notes Line
	400  1750 400  4250
$Comp
L power:GND #PWR0133
U 1 1
P 1250 4400
F 0 "#PWR0133" H 1250 4150 50  0001 C CNN
F 1 "GND" H 1255 4227 50  0000 C CNN
F 2 "" H 1250 4400 50  0001 C CNN
F 3 "" H 1250 4400 50  0001 C CNN
	1    1250 4400
	1    0    0    -1  
$EndComp
$Comp
L power:+5V #PWR0134
U 1 1
P 2350 3050
F 0 "#PWR0134" H 2350 2900 50  0001 C CNN
F 1 "+5V" H 2365 3223 50  0000 C CNN
F 2 "" H 2350 3050 50  0001 C CNN
F 3 "" H 2350 3050 50  0001 C CNN
	1    2350 3050
	1    0    0    -1  
$EndComp
Text GLabel 3200 3400 2    50   Input ~ 0
USB_D-
Text GLabel 3200 3600 2    50   Input ~ 0
USB_D+
$Comp
L Connector:USB_C_Plug_USB2.0 P1
U 1 1
P 1250 3500
F 0 "P1" H 1357 4367 50  0000 C CNN
F 1 "USB_C_Plug_USB2.0" H 1357 4276 50  0000 C CNN
F 2 "Connector_USB:USB_C_Receptacle_Amphenol_12401548E4-2A" H 1400 3500 50  0001 C CNN
F 3 "https://www.usb.org/sites/default/files/documents/usb_type-c.zip" H 1400 3500 50  0001 C CNN
	1    1250 3500
	1    0    0    -1  
$EndComp
$Comp
L Power_Protection:USBLC6-2SC6 U2
U 1 1
P 2800 3500
F 0 "U2" H 3000 3950 50  0000 C CNN
F 1 "USBLC6-2SC6" H 3150 3850 50  0000 C CNN
F 2 "Package_TO_SOT_SMD:SOT-23-6" H 2800 3000 50  0001 C CNN
F 3 "https://www.st.com/resource/en/datasheet/usblc6-2.pdf" H 3000 3850 50  0001 C CNN
	1    2800 3500
	1    0    0    -1  
$EndComp
Wire Wire Line
	2350 3200 2350 3050
$Comp
L Device:R_Small R9
U 1 1
P 2000 3000
F 0 "R9" H 2059 3046 50  0000 L CNN
F 1 "56k" H 2059 2955 50  0000 L CNN
F 2 "Resistor_SMD:R_0603_1608Metric_Pad0.98x0.95mm_HandSolder" H 2000 3000 50  0001 C CNN
F 3 "~" H 2000 3000 50  0001 C CNN
	1    2000 3000
	1    0    0    -1  
$EndComp
Wire Wire Line
	1850 3100 2000 3100
Wire Wire Line
	1850 3200 2350 3200
$Comp
L power:+5V #PWR0135
U 1 1
P 2000 2850
F 0 "#PWR0135" H 2000 2700 50  0001 C CNN
F 1 "+5V" H 2015 3023 50  0000 C CNN
F 2 "" H 2000 2850 50  0001 C CNN
F 3 "" H 2000 2850 50  0001 C CNN
	1    2000 2850
	1    0    0    -1  
$EndComp
Wire Wire Line
	2000 2900 2000 2850
NoConn ~ 1850 2900
Wire Wire Line
	1550 1350 1750 1350
Connection ~ 1750 1350
$Comp
L power:+5V #PWR0136
U 1 1
P 1000 1200
F 0 "#PWR0136" H 1000 1050 50  0001 C CNN
F 1 "+5V" H 1015 1373 50  0000 C CNN
F 2 "" H 1000 1200 50  0001 C CNN
F 3 "" H 1000 1200 50  0001 C CNN
	1    1000 1200
	1    0    0    -1  
$EndComp
Wire Wire Line
	1000 1350 1000 1200
Wire Wire Line
	1000 1350 800  1350
Connection ~ 1000 1350
Wire Wire Line
	1350 1350 1550 1350
Connection ~ 1550 1350
Text GLabel 6000 3200 2    50   Input ~ 0
LPUART1_TX
Text GLabel 6000 3300 2    50   Input ~ 0
LPUART1_RX
Text GLabel 6000 3900 2    50   Input ~ 0
PRESSURE_SCL
Text GLabel 6000 4000 2    50   Input ~ 0
PRESSURE_SDA
Text GLabel 6000 4300 2    50   Input ~ 0
SWDIO
Text GLabel 6000 4400 2    50   Input ~ 0
SWCLK
Text GLabel 4900 3200 0    50   Input ~ 0
BOOT0
Text GLabel 4900 3000 0    50   Input ~ 0
NRST
Text Notes 4100 2500 0    50   ~ 0
MCU\n
Text Notes 6750 3750 3    39   ~ 0
I2S pressure sensor\n communication 
NoConn ~ 6000 3800
NoConn ~ 6000 3100
NoConn ~ 6000 3000
NoConn ~ 6000 4500
NoConn ~ 4900 3600
NoConn ~ 4900 3700
NoConn ~ 4900 3900
NoConn ~ 4900 4100
NoConn ~ 4900 4200
NoConn ~ 4900 4300
NoConn ~ 4900 4400
NoConn ~ 4900 4500
$Comp
L power:GND #PWR0114
U 1 1
P 5450 4900
F 0 "#PWR0114" H 5450 4650 50  0001 C CNN
F 1 "GND" H 5455 4727 50  0000 C CNN
F 2 "" H 5450 4900 50  0001 C CNN
F 3 "" H 5450 4900 50  0001 C CNN
	1    5450 4900
	1    0    0    -1  
$EndComp
Wire Wire Line
	5450 4950 5450 4900
Wire Wire Line
	5400 2800 5500 2800
Connection ~ 5500 2800
Wire Wire Line
	5500 2800 5600 2800
$Comp
L power:+3.3V #PWR0115
U 1 1
P 5500 2750
F 0 "#PWR0115" H 5500 2600 50  0001 C CNN
F 1 "+3.3V" H 5515 2923 50  0000 C CNN
F 2 "" H 5500 2750 50  0001 C CNN
F 3 "" H 5500 2750 50  0001 C CNN
	1    5500 2750
	1    0    0    -1  
$EndComp
Wire Wire Line
	5500 2650 5500 2750
Connection ~ 5500 2750
Wire Wire Line
	5500 2750 5500 2800
Text GLabel 4900 4000 0    50   Input ~ 0
DEEP_SLEEP_WAKUP
NoConn ~ 6000 3400
NoConn ~ 6000 3500
NoConn ~ 6000 3600
NoConn ~ 6000 3700
Wire Wire Line
	5400 4700 5450 4700
Wire Wire Line
	5450 4700 5450 4900
Connection ~ 5450 4900
Wire Wire Line
	5500 4700 5450 4700
Connection ~ 5450 4700
Wire Notes Line
	7050 2500 7050 5150
Wire Notes Line
	7050 5150 4100 5150
Wire Notes Line
	4100 2500 7050 2500
Wire Notes Line
	4100 2500 4100 5150
$Comp
L MCU_ST_STM32L0:STM32L082KZTx U3
U 1 1
P 5500 3700
F 0 "U3" H 5450 2611 50  0000 C CNN
F 1 "STM32L082KZTx" H 5450 2520 50  0000 C CNN
F 2 "Package_QFP:LQFP-32_7x7mm_P0.8mm" H 5000 2800 50  0001 R CNN
F 3 "http://www.st.com/st-web-ui/static/active/en/resource/technical/document/datasheet/DM00141132.pdf" H 5500 3700 50  0001 C CNN
	1    5500 3700
	1    0    0    -1  
$EndComp
Text GLabel 6000 4100 2    50   Input ~ 0
USB_D+
Text GLabel 6000 4200 2    50   Input ~ 0
USB_D-
$Comp
L Abhoinn_IoT_V2-rescue:AX-SIP-SFEU-1-01-TX30-SamacSys_Parts IC1
U 1 1
P 6400 6200
F 0 "IC1" H 7550 6465 50  0000 C CNN
F 1 "AX-SIP-SFEU-1-01-TX30" H 7550 6374 50  0000 C CNN
F 2 "SamacSys_Parts:AXSIPSFEU101TX30" H 8550 6300 50  0001 L CNN
F 3 "https://componentsearchengine.com/Datasheets/2/AX-SIP-SFEU-1-01-TX30.pdf" H 8550 6200 50  0001 L CNN
F 4 "ON SEMICONDUCTOR - AX-SIP-SFEU-1-01-TX30 - Transceiver Module, PSK, 100bps, 868.13MHz, -125 dBm, 2.1V to 3.6V Supply, SPI" H 8550 6100 50  0001 L CNN "Description"
F 5 "0.996" H 8550 6000 50  0001 L CNN "Height"
F 6 "863-AXSIPSFEU101TX30" H 8550 5900 50  0001 L CNN "Mouser Part Number"
F 7 "https://www.mouser.co.uk/ProductDetail/ON-Semiconductor/AX-SIP-SFEU-1-01-TX30?qs=%252BEew9%252B0nqrDR4ooaI4Jknw%3D%3D" H 8550 5800 50  0001 L CNN "Mouser Price/Stock"
F 8 "ON Semiconductor" H 8550 5700 50  0001 L CNN "Manufacturer_Name"
F 9 "AX-SIP-SFEU-1-01-TX30" H 8550 5600 50  0001 L CNN "Manufacturer_Part_Number"
	1    6400 6200
	1    0    0    -1  
$EndComp
$Comp
L Device:C_Small C8
U 1 1
P 9400 6750
F 0 "C8" H 9492 6796 50  0000 L CNN
F 1 "4.7uf" H 9492 6705 50  0000 L CNN
F 2 "Capacitor_SMD:C_0603_1608Metric_Pad1.08x0.95mm_HandSolder" H 9400 6750 50  0001 C CNN
F 3 "~" H 9400 6750 50  0001 C CNN
F 4 "C19666" H 9400 6750 50  0001 C CNN "LCSC Part #"
	1    9400 6750
	1    0    0    -1  
$EndComp
$Comp
L Connector:Conn_Coaxial J5
U 1 1
P 5750 6400
F 0 "J5" V 5987 6329 50  0000 C CNN
F 1 "Conn_Coaxial" V 5896 6329 50  0000 C CNN
F 2 "Connector_Coaxial:U.FL_Hirose_U.FL-R-SMT-1_Vertical" H 5750 6400 50  0001 C CNN
F 3 " ~" H 5750 6400 50  0001 C CNN
	1    5750 6400
	0    -1   -1   0   
$EndComp
$Comp
L power:GND #PWR0131
U 1 1
P 9400 6850
F 0 "#PWR0131" H 9400 6600 50  0001 C CNN
F 1 "GND" H 9405 6677 50  0000 C CNN
F 2 "" H 9400 6850 50  0001 C CNN
F 3 "" H 9400 6850 50  0001 C CNN
	1    9400 6850
	1    0    0    -1  
$EndComp
$Comp
L power:GND #PWR0130
U 1 1
P 5750 6650
F 0 "#PWR0130" H 5750 6400 50  0001 C CNN
F 1 "GND" H 5755 6477 50  0000 C CNN
F 2 "" H 5750 6650 50  0001 C CNN
F 3 "" H 5750 6650 50  0001 C CNN
	1    5750 6650
	1    0    0    -1  
$EndComp
Wire Wire Line
	5750 6650 5750 6600
Wire Wire Line
	5950 6400 6400 6400
Text GLabel 8700 6400 2    50   Input ~ 0
RESET_N
NoConn ~ 6400 7500
Wire Wire Line
	9550 7950 9550 8000
Wire Wire Line
	9450 7950 9550 7950
Text GLabel 9450 7950 0    50   Input ~ 0
GND
$Comp
L power:GND #PWR0120
U 1 1
P 9550 8000
F 0 "#PWR0120" H 9550 7750 50  0001 C CNN
F 1 "GND" H 9555 7827 50  0000 C CNN
F 2 "" H 9550 8000 50  0001 C CNN
F 3 "" H 9550 8000 50  0001 C CNN
	1    9550 8000
	1    0    0    -1  
$EndComp
NoConn ~ 8700 6700
NoConn ~ 8700 6800
NoConn ~ 8700 6900
NoConn ~ 8700 7200
NoConn ~ 8700 7300
NoConn ~ 8700 7400
NoConn ~ 8700 7500
NoConn ~ 6400 7700
NoConn ~ 6400 7600
NoConn ~ 6400 7400
NoConn ~ 6400 7300
NoConn ~ 6400 7200
NoConn ~ 6400 7100
Text GLabel 8700 8100 2    50   Input ~ 0
GND
Text GLabel 6400 8000 0    50   Input ~ 0
DEEP_SLEEP_WAKUP
Wire Wire Line
	9400 6600 9500 6600
Connection ~ 9400 6600
Wire Wire Line
	8700 6600 9400 6600
$Comp
L power:+3.3V #PWR0119
U 1 1
P 9500 6600
F 0 "#PWR0119" H 9500 6450 50  0001 C CNN
F 1 "+3.3V" H 9515 6773 50  0000 C CNN
F 2 "" H 9500 6600 50  0001 C CNN
F 3 "" H 9500 6600 50  0001 C CNN
	1    9500 6600
	1    0    0    -1  
$EndComp
Wire Wire Line
	9400 6600 9400 6650
Text GLabel 6400 6200 0    50   Input ~ 0
GND
Text GLabel 6400 6300 0    50   Input ~ 0
GND
Text GLabel 6400 6700 0    50   Input ~ 0
GND
Text GLabel 6400 6500 0    50   Input ~ 0
GND
Text GLabel 8700 8300 2    50   Input ~ 0
GND
Text GLabel 8700 8200 2    50   Input ~ 0
GND
Text GLabel 8700 8000 2    50   Input ~ 0
GND
Text GLabel 8700 7900 2    50   Input ~ 0
GND
Text GLabel 8700 7800 2    50   Input ~ 0
GND
Text GLabel 8700 6500 2    50   Input ~ 0
GND
Text GLabel 8700 6300 2    50   Input ~ 0
DBG_EN
NoConn ~ 6400 6600
NoConn ~ 8700 7100
NoConn ~ 8700 7000
NoConn ~ 8700 7700
NoConn ~ 8700 7600
NoConn ~ 6400 7000
NoConn ~ 6400 6900
NoConn ~ 6400 6800
Text GLabel 6400 7900 0    50   Input ~ 0
RADIO_LED
Text GLabel 6400 7800 0    50   Input ~ 0
CPU_LED
Text GLabel 6400 8200 0    50   Input ~ 0
LPUART1_TX
Text GLabel 6400 8300 0    50   Input ~ 0
RX_LED+DBG_DATA
Text GLabel 8700 6200 2    50   Input ~ 0
TX_LED+DBG_CLK
Text GLabel 1850 3400 2    50   Input ~ 0
D-
Text GLabel 1850 3600 2    50   Input ~ 0
D+
Text GLabel 2400 3400 0    50   Input ~ 0
D-
Text GLabel 2400 3600 0    50   Input ~ 0
D+
Text GLabel 6400 8100 0    50   Input ~ 0
LPUART1_RX
Wire Notes Line
	650  2500 3700 2500
Wire Notes Line
	3700 2500 3700 4850
Wire Notes Line
	3700 4850 650  4850
Wire Notes Line
	650  4850 650  2500
Text Notes 850  4750 0    50   ~ 0
Shield grounded on hoast sided\n
Text Notes 1750 4050 0    50   ~ 0
USB data + and - roughted as differntal pare 
Wire Notes Line
	10550 2650 12750 2650
Wire Notes Line
	12750 2650 12750 5150
Wire Notes Line
	12750 5150 10550 5150
Wire Notes Line
	10550 2650 10550 5150
Wire Notes Line
	7450 2500 12900 2500
Wire Notes Line
	12900 2500 12900 5350
Wire Notes Line
	12900 5350 7450 5350
Wire Notes Line
	7450 5350 7450 2500
Text Notes 7450 2500 0    50   ~ 0
Jumpers\n
Wire Notes Line
	5350 5750 10000 5750
Wire Notes Line
	10000 5750 10000 8950
Wire Notes Line
	10000 8950 5400 8950
Wire Notes Line
	5400 8950 5400 5750
Text Notes 5400 5750 0    50   ~ 0
Sigfox Transeiver\n
Wire Notes Line
	10300 5800 14000 5800
Wire Notes Line
	14000 5800 14000 7450
Wire Notes Line
	14000 7450 10300 7450
Wire Notes Line
	10300 7450 10300 5800
Text Notes 10300 5800 0    50   ~ 0
Pressure Sensor
Text Notes 12700 1000 0    50   ~ 0
Battery Screw Termaninal 
Wire Notes Line
	14500 800  14500 2100
Wire Notes Line
	14500 2100 6650 2100
Wire Notes Line
	6650 2100 6650 800 
Wire Notes Line
	6650 800  14500 800 
Text Notes 650  2500 0    50   ~ 0
USB \n
$EndSCHEMATC
